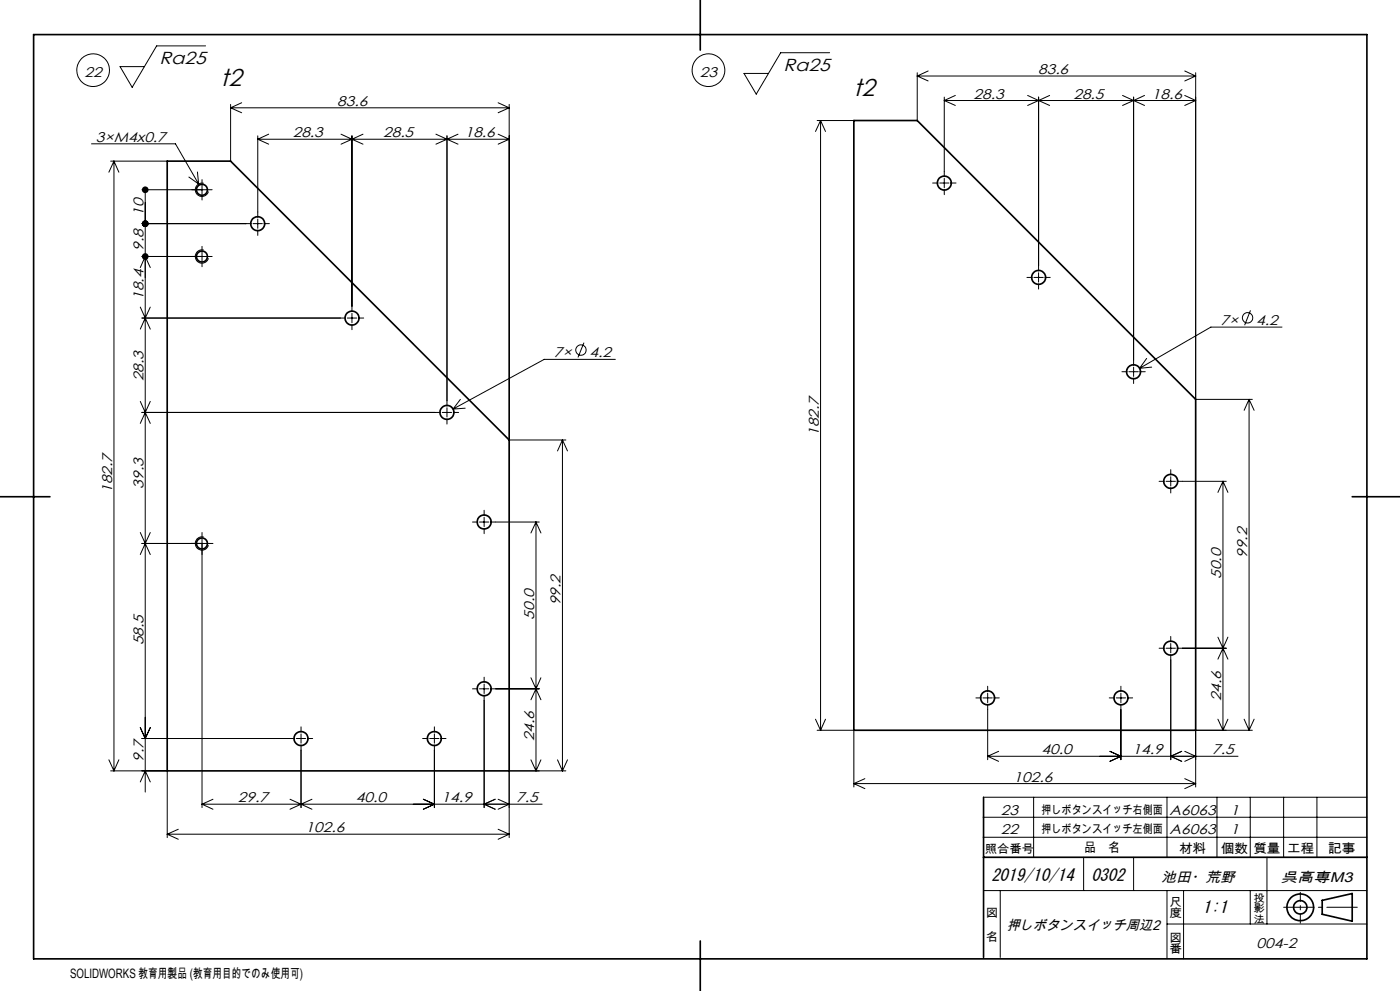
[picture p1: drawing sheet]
<svg xmlns="http://www.w3.org/2000/svg" width="420mm" height="297mm" viewBox="0 0 420 297" stroke-linecap="round" stroke-linejoin="round" font-family="sans-serif">
<g fill="none" stroke="#000" stroke-width=".3">
<path d="M61.7 13.8h-14.7l-7.3 12.4-3.7-6.2h7.3M248.9 15.8h-14.7l-7.3 12.4-3.7-6.2h7.3M69.2 31.3v17M69.2 32.3h83.6M69.2 32.3l3.3 1.5M72.5 30.8l-3.3 1.5M149.4 30.8l3.4 1.5M152.8 31.3v100.6h17M152.8 32.3l-3.4 1.5M245.1 36.1h11.1M246.2 36.1v182.8M246.2 36.1l1.4 3.3"/>
<path d="M246.2 36.1l-1.5 3.3M275.2 21.8v14.3M275.2 22.8h83.5M275.2 22.8l3.2 1.5M278.4 21.3l-3.2 1.5M283.3 29.1v23.8M283.3 30.1h75.4M283.3 30.1l3.3 1.5M286.6 28.6l-3.3 1.5M308.3 28.6l3.3 1.5M311.6 29.1v52.1M311.6 30.1l3.3 1.5"/>
<path d="M311.6 30.1l-3.3 1.5M314.9 28.6l-3.3 1.5M336.8 28.6l3.3 1.5M340.1 29.1v80.4M340.1 30.1l-3.3 1.5M340.1 30.1l3.3 1.5M343.4 28.6l-3.3 1.5M355.4 21.3l3.3 1.5M355.4 28.6l3.3 1.5M358.7 21.8v97.9h17M358.7 22.8l-3.3 1.5M358.7 30.1l-3.3 1.5"/>
<path d="M27.4 43.1h25.2l7 12M33.2 48.3h17M34.2 48.3v182.7M34.2 48.3l1.5 3.3M34.2 48.3l-1.5 3.3M43.6 56.9v180.5M56.7 53.1l2.9 2M59.2 51.5l.4 3.6M60.6 53.8v1.2M60.6 55.5v2.8M60.6 58.8v1.1M61.1 55a1.99 1.99 0 0 0-2.4 1.4 1.99 1.99 0 0 0 1.4 2.4 1.99 1.99 0 0 0 2.4-1.4"/>
<path d="M62 56.9h-19.4M62.5 56.9h1.1M77.3 41.7h75.5M77.3 40.7v24.5M77.3 41.7l3.3 1.5M80.6 40.2l-3.3 1.5M102.3 40.2l3.3 1.5M105.6 40.7v52.7M105.6 41.7l3.3 1.5M105.6 41.7l-3.3 1.5M108.9 40.2l-3.3 1.5M130.8 40.2l3.3 1.5"/>
<path d="M134.1 40.7v81M134.1 41.7l-3.3 1.5M134.1 41.7l3.3 1.5M137.4 40.2l-3.3 1.5M149.4 40.2l3.4 1.5M152.8 41.7l-3.4 1.5M279.8 54.9h1.6M281.9 54.9h2.8M283.3 53.4v2.9M283.3 56.8v1.5M285.2 54.9h1.6M60.6 73.8v1.2"/>
<path d="M60.6 75.5v2.8M60.6 78.8v1.1M61.1 75a1.99 1.99 0 0 0-2.4 1.4 1.99 1.99 0 0 0 1.4 2.4 1.99 1.99 0 0 0 2.4-1.4M62 76.9h-19.4M62.5 76.9h1.1M75.4 67h-32.8M75.9 67h2.8M77.3 65.6v2.8M77.3 68.9v1.7M79.2 67h1.6M42.1 80.2l1.5-3.3 1.5 3.3M42.1 92l1.5 3.3"/>
<path d="M43.6 95.3l1.5 3.3M43.6 95.3l-1.5 3.3M45.1 92l-1.5 3.3M103.7 95.3h-61.1M104.2 95.3h2.8M105.6 93.9v2.8M105.6 97.2v1.6M107.5 95.3h1.6M308.1 83.1h1.6M310.2 83.1h2.8M311.6 81.7v2.9M311.6 85.1v1.5"/>
<path d="M313.5 83.1h1.6M375.1 93l-1.7 4.5M384.6 98h-21.3l-21.4 12.4M138.1 119.7l-2.2 2.9M175.2 102.7l-1.8 4.4M184.6 107.7h-21.3l-27.4 14.9M336.6 111.4h1.6M338.7 111.4h2.8M340.1 110v2.8M340.1 113.3v1.6M342 111.4h1.6M344 107.4l-2.1 3"/>
<path d="M345.5 110l-3.6 .4M374.7 119.7v99.2M374.7 119.7l1.5 3.3M374.7 119.7l-1.5 3.3M42.1 120.3l1.5 3.3M43.6 123.6l1.5 3.3M43.6 123.6l-1.5 3.3M45.1 120.3l-1.5 3.3M132.2 123.6h-89.6M132.7 123.6h2.8M134.1 122.2v2.8M134.1 125.5v1.6"/>
<path d="M136 123.6h1.6M139.6 122.3l-3.7 .3M168.7 131.9v99.1M168.7 131.9l1.6 3.2M168.7 131.9l-1.4 3.2M42.1 159.6l1.5 3.3M45.1 159.6l-1.5 3.3M60.6 159.6v1.4M141.7 156.5h1.6M143.8 156.5h2.8M145.2 152.9v1.6M145.2 155v2.8"/>
<path d="M145.2 158.3v1.6M147.1 156.5h14.7M160.8 156.5v74.5M160.8 156.5l1.5 3.2M160.8 156.5l-1.5 3.2M347.7 144.2h1.6M349.8 144.2h2.8M351.2 140.8v1.5M351.2 142.9v2.8M351.2 146.2v1.5M353.1 144.2h14.8M366.9 144.2v74.7"/>
<path d="M366.9 144.2l1.5 3.4M366.9 144.2l-1.5 3.4M43.6 162.9l1.5 3.3M43.6 162.9l-1.5 3.3M60.6 161.5v80.5M61.1 160.9a2 2 0 0 0-2.4 1.4 2 2 0 0 0 1.4 2.5 2 2 0 0 0 2.4-1.4M62 162.9h-19.4M62.5 162.9h1.4M347.7 194.3h1.6M349.8 194.3h2.8M351.2 190.7v1.7M351.2 192.9v2.7"/>
<path d="M351.2 196.1v31.6M353.1 194.3h14.8M365.4 191l1.5 3.3M366.9 194.3l1.5 3.3M366.9 194.3l-1.5 3.3M368.4 191l-1.5 3.3M42.1 218l1.5 3.3 1.5-3.3M90.3 217.8v1.6M90.3 220v2.7M130.3 217.8v1.6M130.3 220v2.7M141.7 206.4h1.6"/>
<path d="M143.8 206.4h2.8M145.2 202.9v1.6M145.2 205v2.9M145.2 208.3v33.7M147.1 206.4h14.7M159.3 203.1l1.5 3.3M160.8 206.4l1.5 3.3M160.8 206.4l-1.5 3.3M162.3 203.1l-1.5 3.3M244.7 215.5l1.5 3.4M245.1 218.9h11.1v17M247.6 215.5l-1.4 3.4"/>
<path d="M292.8 209.2h1.6M294.9 209.2h2.8M296.3 205.7v1.6M296.3 207.7v2.9M296.3 211.1v16.6M298.2 209.2h1.6M332.8 209.2h1.6M334.9 209.2h2.8M336.3 205.7v1.6M336.3 207.7v2.9M336.3 211.1v16.6M338.2 209.2h1.6"/>
<path d="M365.4 215.5l1.5 3.4M368.4 215.5l-1.5 3.4M373.2 215.5l1.5 3.4M375.7 218.9h-17v17M376.2 215.5l-1.5 3.4M32.7 227.7l1.5 3.3M33.2 231h17v20M35.7 227.7l-1.5 3.3M42.1 234.3l1.5-3.3 1.5 3.3M63.9 239.5l-3.3 1.5M87 239.5l3.3 1.5M88.4 221.3h-45.8"/>
<path d="M88.9 221.3h2.8M90.3 223.2v18.8M92.2 221.3h1.6M93.6 239.5l-3.3 1.5M126.8 221.3h1.6M127 239.5l3.3 1.5-3.3 1.5M128.9 221.3h2.8M130.3 223.2v18.8M132.2 221.3h1.6M148.6 239.5l-3.4 1.5 3.4 1.5M149.4 239.5l3.4 1.5-3.4 1.5M159.3 227.7l1.5 3.3"/>
<path d="M162.3 227.7l-1.5 3.3M167.3 227.7l1.4 3.3M169.8 231h-17v20M170.3 227.7l-1.6 3.3M256.2 234.8h102.5M256.2 234.8l3.3 1.6M259.5 233.4l-3.3 1.4M295.1 238.9h115M296.3 226.7h75.1M296.3 226.7l3.3 1.5M299.6 225.2l-3.3 1.5M310.1 238.9v18"/>
<path d="M333 225.2l3.3 1.5-3.3 1.5M350.1 238.9v18M354.5 225.2l-3.3 1.5 3.3 1.5M355.4 225.2l3.3 1.5-3.3 1.5M355.4 233.4l3.3 1.4M358.7 234.8l-3.3 1.6M365.1 238.9v18M375.1 238.9v18M385.1 238.9v18M395.1 238.9v18M50.2 250h102.6M50.2 250l3.3 1.5"/>
<path d="M53.5 248.5l-3.3 1.5M60.6 241l3.3 1.5M90.3 241l-3.3 1.5M90.3 241l3.3 1.5M149.4 248.5l3.4 1.5M152.8 250l-3.4 1.5M162.6 241h-102M295.1 250.9h115M295.1 244.9h115M325.1 256.9v10M340.1 256.9v10M380.1 256.9v20"/>
<path d="M295.1 266.9h115M300.1 266.9v20M350.1 276.9h60M350.1 266.9v20.4M355.1 266.9v20.5M375.1 266.9v10"/>
<circle cx="27.9" cy="21" r="4.9"/>
<circle cx="212.5" cy="21" r="4.9"/>
<circle cx="374.3" cy="95.3" r="1.56"/>
<circle cx="174.3" cy="104.9" r="1.55"/>
</g>
<g fill="none" stroke="#000" stroke-width=".5">
<path d="M10.1 10.4h400v277h-400zM210.1 0v15M256.2 36.1h19l83.5 83.6v99.2h-102.5zM50.2 48.3h19l83.6 83.6v99.1h-102.6zM0 148.9h15M405.7 148.9h14.3M295.1 238.9v48M295.1 256.9h115M396.7 269.8l9-2v8.3l-9-2.1zM210.1 282v15"/>
<circle cx="60.6" cy="56.9" r="1.65"/>
<circle cx="283.3" cy="54.9" r="2.1"/>
<circle cx="60.6" cy="76.9" r="1.65"/>
<circle cx="77.3" cy="67" r="2.1"/>
<circle cx="105.6" cy="95.3" r="2.1"/>
<circle cx="311.6" cy="83.1" r="2.11"/>
<circle cx="340.1" cy="111.4" r="2.1"/>
<circle cx="134.1" cy="123.6" r="2.1"/>
<circle cx="145.2" cy="156.4" r="2.11"/>
<circle cx="351.2" cy="144.3" r="2.1"/>
<circle cx="60.6" cy="162.9" r="1.65"/>
<circle cx="351.2" cy="194.3" r="2.1"/>
<circle cx="145.2" cy="206.4" r="2.11"/>
<circle cx="296.3" cy="209.1" r="2.1"/>
<circle cx="336.3" cy="209.1" r="2.1"/>
<circle cx="90.3" cy="221.3" r="2.1"/>
<circle cx="130.3" cy="221.3" r="2.1"/>
<circle cx="390.1" cy="271.9" r="4"/>
<circle cx="390.1" cy="271.9" r="2"/>
</g>
<path d="M390.1 276.7v-9.3" fill="none" stroke="#000" stroke-width=".3" stroke-dasharray="30.5 1.3 1.3 1.3" stroke-dashoffset="27.8"/>
<path d="M385.1 271.9h22.1" fill="none" stroke="#000" stroke-width=".3" stroke-dasharray="30.5 1.3 1.3 1.3" stroke-dashoffset="21.3"/>
<path d="M42.7 76.3a1 1 0 0 0 .5 1.5 1 1 0 0 0 1.3-.7 1 1 0 0 0-.9-1.2v1v-1zM42.9 66.3a1 1 0 0 0-.3 1.1 1 1 0 0 0 1 .6v-1v1a1 1 0 0 0 .9-1.3 1 1 0 0 0-1.6-.4zM42.9 66.3a1 1 0 0 0-.3 1.1 1 1 0 0 0 1 .6v-1v1a1 1 0 0 0 .9-1.3 1 1 0 0 0-1.6-.4zM42.7 56.3a1 1 0 0 0 .5 1.5 1 1 0 0 0 1.3-.7 1 1 0 0 0-.9-1.2v1v-1z" fill="#000"/>
<g font-size="7.3">
<text x="66.2" y="25.7">t2</text>
<text x="256.1" y="28.7">t2</text>
</g>
<g font-size="5.2">
<text x="47.8" y="19.2">Ra25</text>
<text x="235" y="21.3">Ra25</text>
</g>
<g font-size="5.1">
<text x="297.4" y="263.9">2019/10/14</text>
<text x="327.4" y="263.9">0302</text>
<text x="360.8" y="273.5">1:1</text>
</g>
<g font-size="4.2">
<text x="25.4" y="23.1">22</text>
<text x="210" y="23.1">23</text>
<text x="311.4" y="22.2">83.6</text>
<text x="292.1" y="29.5">28.3</text>
<text x="322" y="29.5">28.5</text>
<text x="345.6" y="29.5">18.6</text>
<text x="101.1" y="31.7">83.6</text>
<text x="87.8" y="41.1">28.3</text>
<text x="114.9" y="41.1">28.5</text>
<text x="139.4" y="41.1">18.6</text>
<text x="28.8" y="42.5">3×M4x0.7</text>
<text x="43" y="64.8" transform="rotate(-90 43 64.8)">10</text>
<text x="43" y="75.2" transform="rotate(-90 43 75.2)">9.8</text>
<text x="43" y="89.9" transform="rotate(-90 43 89.9)">18.4</text>
<text x="366.2" y="97.4">7×</text>
<text x="376.9" y="97.4">4.2</text>
<text x="166.2" y="107">7×</text>
<text x="176.9" y="107">4.2</text>
<text x="43" y="114.3" transform="rotate(-90 43 114.3)">28.3</text>
<text x="245.6" y="130.7" transform="rotate(-90 245.6 130.7)">182.7</text>
<text x="33.6" y="147.7" transform="rotate(-90 33.6 147.7)">182.7</text>
<text x="43" y="146.4" transform="rotate(-90 43 146.4)">39.3</text>
<text x="374.2" y="167.2" transform="rotate(-90 374.2 167.2)">99.2</text>
<text x="366.3" y="173.5" transform="rotate(-90 366.3 173.5)">50.0</text>
<text x="160.2" y="185.7" transform="rotate(-90 160.2 185.7)">50.0</text>
<text x="168.2" y="181.4" transform="rotate(-90 168.2 181.4)">99.2</text>
<text x="43" y="193.4" transform="rotate(-90 43 193.4)">58.5</text>
<text x="366.3" y="210.2" transform="rotate(-90 366.3 210.2)">24.6</text>
<text x="160.2" y="222.2" transform="rotate(-90 160.2 222.2)">24.6</text>
<text x="312.5" y="226.1">40.0</text>
<text x="339.8" y="226.1">14.9</text>
<text x="363.7" y="226.1">7.5</text>
<text x="43" y="228.3" transform="rotate(-90 43 228.3)">9.7</text>
<text x="304.1" y="234.3">102.6</text>
<text x="71.4" y="240.4">29.7</text>
<text x="106.7" y="240.4">40.0</text>
<text x="132.5" y="240.4">14.9</text>
<text x="154.9" y="240.4">7.5</text>
<text x="300.3" y="244.1">23</text>
<text x="350.9" y="244.1">A6063</text>
<text x="369.1" y="244.1">1</text>
<text x="91.7" y="249.4">102.6</text>
<text x="300.3" y="249.9">22</text>
<text x="350.9" y="249.9">A6063</text>
<text x="369.1" y="249.9">1</text>
<text x="348.4" y="264.4">池田・荒野</text>
<text x="384.2" y="264.4">呉高専M3</text>
<text x="301.9" y="278.6">押しボタンスイッチ周辺2</text>
<text x="377" y="284.1">004-2</text>
</g>
<g font-size="3.9">
<text x="325.2" y="255.5">品　名</text>
<text x="353.7" y="255.6">材料</text>
<text x="366.2" y="255.6">個数</text>
<text x="376" y="255.6">質量</text>
<text x="386.1" y="255.6">工程</text>
<text x="398.4" y="255.6">記事</text>
<text x="21" y="293">SOLIDWORKS 教育用製品 (教育用目的でのみ使用可)</text>
</g>
<g font-size="3.5">
<text x="312.4" y="244">押しボタンスイッチ右側面</text>
<text x="312.4" y="249.7">押しボタンスイッチ左側面</text>
<text x="295.4" y="255.6">照合番号</text>
<text x="295.8" y="274.9">図</text>
<text x="350.8" y="271.4">尺</text>
<text x="350.8" y="274.9">度</text>
<text x="295.8" y="282">名</text>
<text x="350.8" y="282.2">図</text>
<text x="350.8" y="285.8">番</text>
</g>
<g font-size="3.2">
<text x="376" y="270.2">投</text>
<text x="376" y="273.4">影</text>
<text x="376" y="276.5">法</text>
</g>
</svg>
